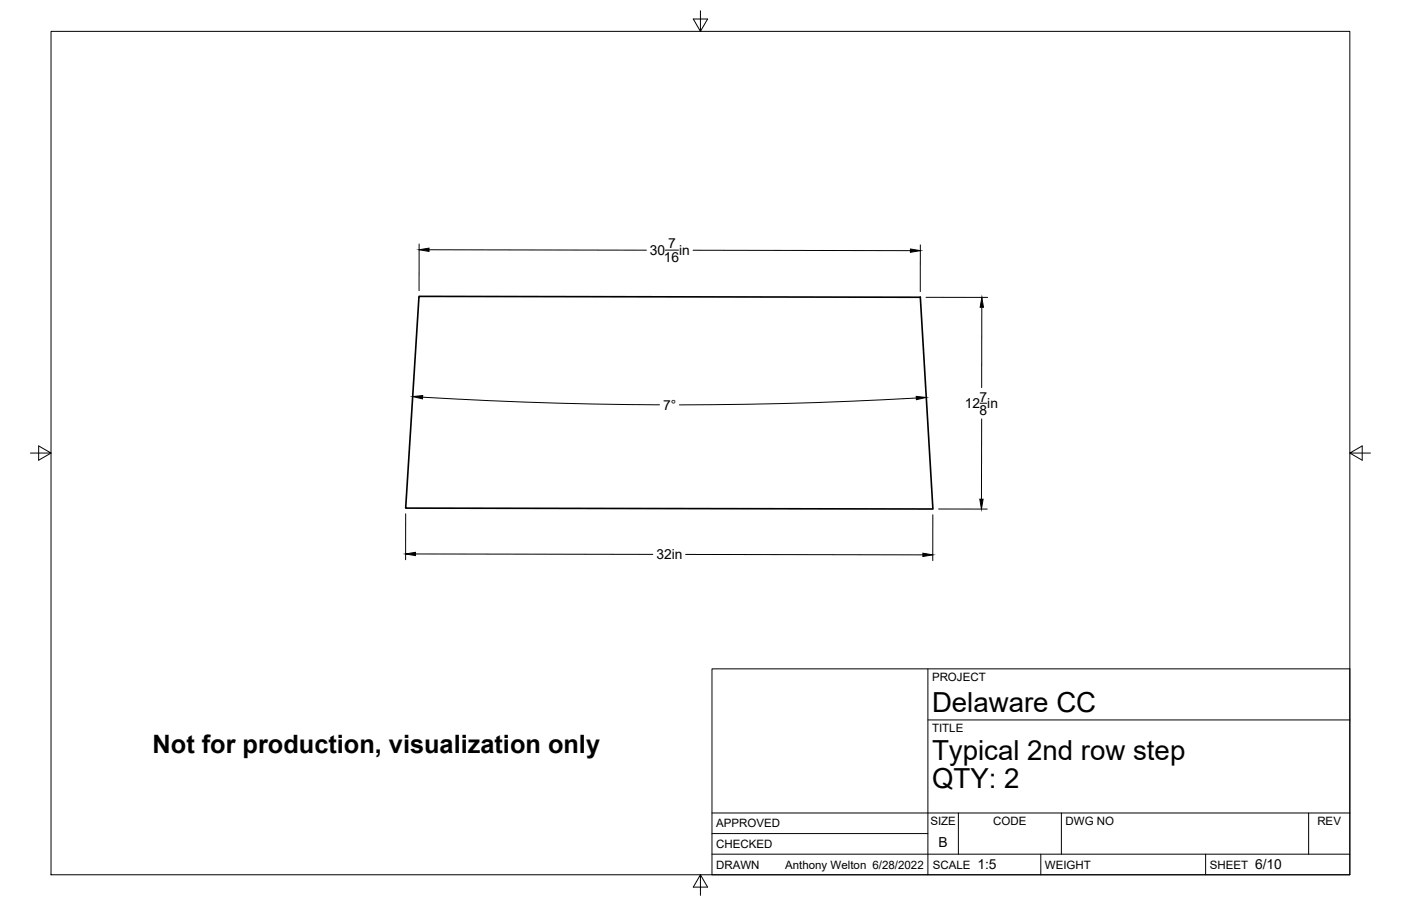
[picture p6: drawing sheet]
<svg xmlns="http://www.w3.org/2000/svg" width="432mm" height="279mm" viewBox="0 0 432 279" stroke-linecap="round" stroke-linejoin="round" font-family="sans-serif">
<!-- layer: Visible -->
<path d="M129.1 91.4l154.6 .3 3.8 65.3-162.5-.3z" fill="none" stroke="#000" stroke-width=".51"/>
<!-- layer: Border -->
<path d="M15.7 9.7h400.3v260.1h-400.3zM215.9 3.3v6.4l-2.2-3.8h4.4l-2.2 3.8M9.4 139.7h6.3l-3.8-2.2v4.4l3.8-2.2M416 139.7l3.8 2.2v-4.4l-3.8 2.2h6.4M215.9 269.8l2.2 3.8h-4.4l2.2-3.8v6.3" fill="none" stroke="#000" stroke-width=".31"/>
<!-- layer: Titleblock -->
<path d="M219.4 206.3h196.6v63.5h-196.6zM286 206.3v63.5M286 222h130M219.4 257.1h66.6M219.4 250.7h196.6M295.4 250.7v12.7M327.1 250.7v12.7M403.3 250.7v12.7M219.4 263.4h196.6M320.8 263.4v6.4M371.6 263.4v6.4" fill="none" stroke="#000" stroke-width=".31"/>
<!-- layer: Dimensions -->
<g fill="none" stroke="#000" stroke-width=".31">
<path d="M129.2 75.2v14.4M132.2 77l67 .2M205 77.1h4.1M213.6 77.2l67 .1M283.7 75.5l-.1 14.4M285.4 91.7h19M302.6 94.8v24.7M130.2 122.5l20.9 1.1 20.9 .7 31.3 .5M282.4 122.7l-31.3 1.5-20.8 .5-20.9 .2M302.1 124.4h2M302.6 129.2l-.1 24.7M125 158.5v14.1"/>
<path d="M287.5 158.8v14.1M289.3 157h15M128.1 170.8l73.1 .2M211.3 171l73.1 .1"/>
</g>
<path d="M129.2 77l3-.5v1zM280.6 76.8l3.1 .5-3.1 .5zM302.6 91.7l.5 3.1h-1zM127.2 122.3l3.1-.3-.1 1zM282.4 122.2l3.1 .4-3.1 .7zM302 153.9h1l-.5 3.1zM125 170.8l3.1-.5v1zM284.4 170.6l3.1 .5-3.1 .5z" fill="#000" stroke="#000" stroke-width=".31"/>
<g font-size="8.5">
<text x="287.3" y="219.5">Delaware CC</text>
<text x="287.3" y="234.5">Typical 2nd row step</text>
<text x="287.3" y="243.1">QTY: 2</text>
</g>
<text font-size="7.8" x="47" y="232.4">Not for production, visualization only</text>
<g font-size="4.3">
<text x="205.9" y="76.6">7</text>
<text x="200.3" y="78.7">30</text>
<text x="204.6" y="80.8">16</text>
<text x="209.3" y="78.7">in</text>
<text x="297.3" y="125.9">12 in</text>
<text x="301.9" y="123.8">7</text>
<text x="204.3" y="126.4">7°</text>
<text x="301.9" y="128">8</text>
<text x="202.3" y="172.5">32in</text>
<text x="289.3" y="261.2">B</text>
<text x="301.2" y="268.1">1:5</text>
<text x="386.8" y="268.1">6/10</text>
</g>
<g font-size="3.5">
<text x="287.3" y="210.1">PROJECT</text>
<text x="287.3" y="225.8">TITLE</text>
<text x="220.7" y="255.2">APPROVED</text>
<text x="286.7" y="254.5">SIZE</text>
<text x="306.1" y="254.5">CODE</text>
<text x="328.4" y="254.5">DWG NO</text>
<text x="406" y="254.5">REV</text>
<text x="220.7" y="261.5">CHECKED</text>
<text x="220.7" y="267.9">DRAWN</text>
<text x="242" y="267.9">Anthony Welton 6/28/2022</text>
<text x="287.5" y="267.9">SCALE</text>
<text x="322.1" y="267.9">WEIGHT</text>
<text x="372.9" y="267.9">SHEET</text>
</g>
</svg>
